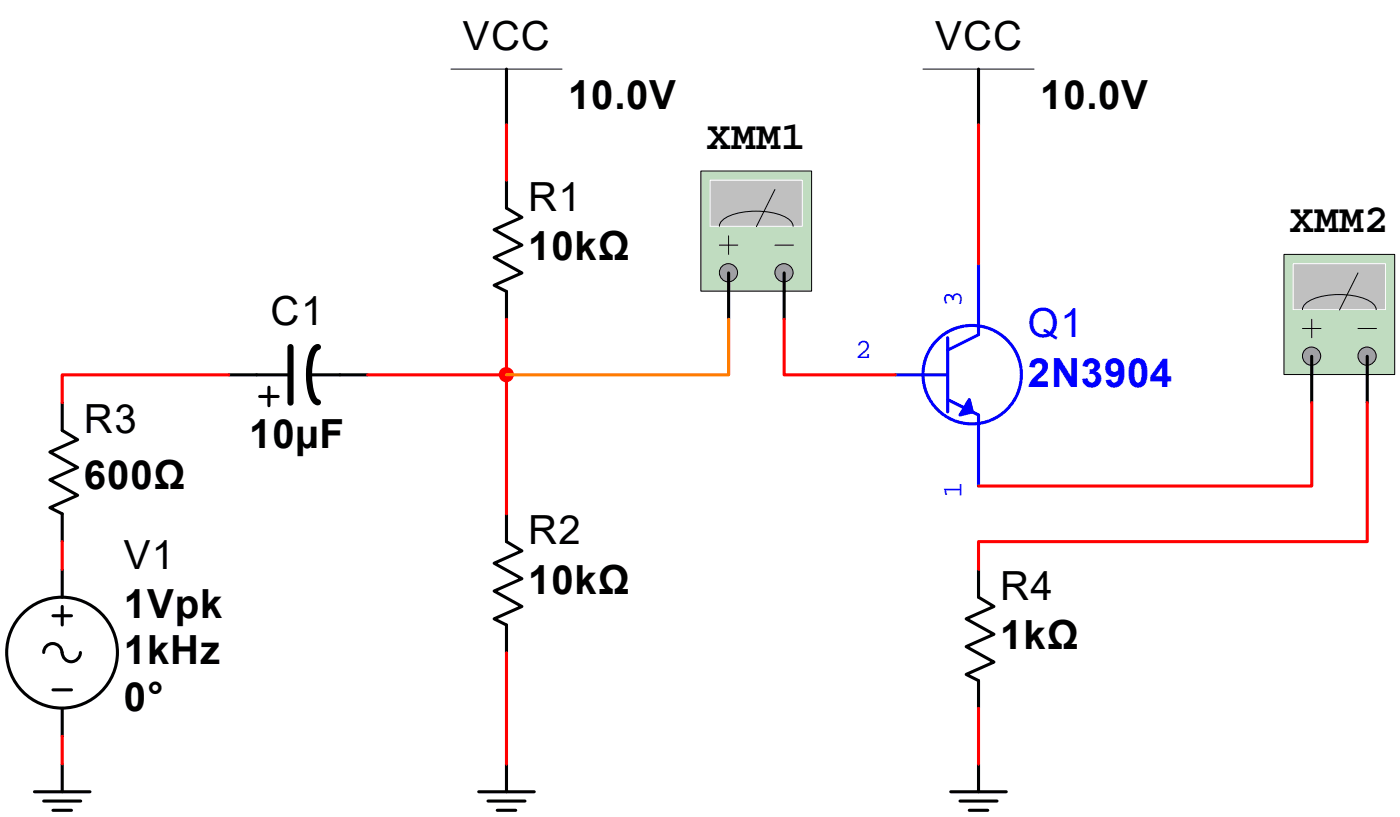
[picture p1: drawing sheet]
<svg xmlns="http://www.w3.org/2000/svg" width="96mm" height="56mm" viewBox="0 0 96 56" stroke-linecap="round" stroke-linejoin="round" font-family="sans-serif">
<g fill="none" stroke="#000" stroke-width=".21">
<path d="M34.7 12.4v1.9l1.1 .6-1.9 .8 1.9 1.1-1.9 .8 1.9 1.1-1.9 .9 .8 .4v1.9M34.7 4.7v3.8M67.1 4.7v3.8M4.3 27.6v1.9l1 .6-1.9 .9 1.9 1-1.9 .9 1.9 1-1.9 .9 .9 .4v1.9M4.3 39v1.9M15.7 25.7h4.2M17.8 27.2h1.3M18.5 26.5v1.3M21.2 25.7h4M34.7 35.2v1.9l1.1 .7-1.9 .8 1.9 1.1-1.9 .8 1.9 1.1-1.9 .8 .8 .4v1.9M67.1 39v1.9l1.1 .7-1.9 .8 1.9 1.1-1.9 .8 1.9 1.1-1.9 .8 .8 .4v2M2.4 54.3h3.8"/>
<path d="M3 54.9h2.5M3 44.7a.62 .62 0 0 1 .6-.6 .62 .62 0 0 1 .6 .6 .63 .63 0 0 0 .7 .7 .63 .63 0 0 0 .6-.7M3.6 55.5h1.3M3.6 42.2h1.3M3.6 47.3h1.3M4.3 41.6v1.2M4.3 48.6v1.9M4.3 52.4v1.9M32.8 54.3h3.9M33.5 54.9h2.5M34.1 55.5h1.3M34.7 52.4v1.9"/>
<path d="M65.2 54.3h3.8M65.9 54.9h2.5M66.5 55.5h1.3M67.1 52.4v1.9"/>
<circle cx="4.3" cy="44.7" r="3.8"/>
</g>
<path d="M19.9 23.8v3.8M21.8 23.8a1.36 1.36 0 0 0-.6 1.3 4 4 0 0 0 .4 2.4l.2 .1" fill="none" stroke="#000" stroke-width=".42"/>
<path d="M30.9 4.7h7.7M63.3 4.7h7.6" fill="none" stroke="#000" stroke-width=".07"/>
<g fill="none" stroke="#00f" stroke-width=".21">
<path d="M63.3 25.7h1.7M65 23.2v5M65 27.4l2.1 1v1.1M67.1 21.9v1l-2.1 1.1"/>
<circle cx="66.7" cy="25.7" r="3.4"/>
</g>
<path d="M66.5 27.4l.2 .8-.8 .2z" fill-rule="evenodd" fill="#00f" stroke="#00f" stroke-width=".21"/>
<path d="M67.1 18.1v3.8" fill="none" stroke="#00f" stroke-width=".21"/>
<path d="M61.4 25.7h1.9" fill="none" stroke="#00f" stroke-width=".21"/>
<path d="M67.1 29.5v3.8" fill="none" stroke="#00f" stroke-width=".21"/>
<path d="M34.7 8.5v3.9M67.1 8.5v9.6M4.3 37.1v1.9M15.7 25.7h-11.4v1.9M25.2 25.7h9.5M34.7 21.9v13.3M4.3 50.5v1.9M34.7 44.7v7.7M67.1 48.6v3.8" fill="none" stroke="#f00" stroke-width=".21"/>
<circle cx="34.7" cy="25.7" r=".42" fill="#f00" stroke="#f00" stroke-width=".21"/>
<path d="M48.1 11.7h7.6v8.3h-7.6z" fill="#c0dcc0"/>
<path d="M48.1 11.7h7.6v8.3h-7.6z" fill="none" stroke="#000" stroke-width=".07"/>
<path d="M48.7 12.4h6.3v3.1h-6.3z" fill="#c0c0c0"/>
<path d="M48.7 12.4h6.3v3.1h-6.3z" fill="none" stroke="#fff" stroke-width=".07"/>
<path d="M53.2 13l-1.3 2.5" fill="none" stroke="#000" stroke-width=".07"/>
<g fill="#a0a0a4" stroke="#000" stroke-width=".07">
<circle cx="50" cy="18.7" r=".62"/>
<circle cx="53.8" cy="18.7" r=".62"/>
</g>
<path d="M50 18.7v3.2M53.8 18.7v3.2" fill="none" stroke="#000" stroke-width=".21"/>
<path d="M49.4 15.5a1.36 1.36 0 0 1 1.2-.9 5 5 0 0 1 3.5 .4l.2 .2 .1 .3M49.4 16.8h1.2M50 16.2v1.2M53.2 16.8h1.2" fill="none" stroke="#000" stroke-width=".07"/>
<path d="M88.1 17.5h7.6v8.2h-7.6z" fill="#c0dcc0"/>
<path d="M88.1 17.4h7.6v8.3h-7.6z" fill="none" stroke="#000" stroke-width=".07"/>
<path d="M88.7 18.1h6.4v3.1h-6.4z" fill="#c0c0c0"/>
<path d="M88.7 18.1h6.4v3.1h-6.4z" fill="none" stroke="#fff" stroke-width=".07"/>
<path d="M93.2 18.7l-1.3 2.5" fill="none" stroke="#000" stroke-width=".07"/>
<g fill="#a0a0a4" stroke="#000" stroke-width=".07">
<circle cx="90" cy="24.4" r=".62"/>
<circle cx="93.8" cy="24.4" r=".62"/>
</g>
<path d="M90 24.4v3.2M93.8 24.4v3.2" fill="none" stroke="#000" stroke-width=".21"/>
<path d="M89.4 21.2a1.36 1.36 0 0 1 1.2-.9 5 5 0 0 1 3.5 .4l.2 .2 .1 .3M89.4 22.5h1.2M90 21.9v1.3M93.2 22.5h1.2" fill="none" stroke="#000" stroke-width=".07"/>
<path d="M50 21.9v3.8h-15.3" fill="none" stroke="#ff7c00" stroke-width=".21"/>
<path d="M53.8 21.9v3.8h7.6M90 27.6v5.7h-22.9M93.8 27.6v9.5h-26.7v1.9" fill="none" stroke="#f00" stroke-width=".21"/>
<g font-size="2.8">
<text x="31.8" y="3.4">VCC</text>
<text x="64.1" y="3.4">VCC</text>
<text x="39" y="7.4">10.0V</text>
<text x="48.5" y="10.2">XMM1</text>
<text x="71.4" y="7.4">10.0V</text>
<text x="36.2" y="14.4">R1</text>
<text x="36.2" y="17.8">10kΩ</text>
<text x="88.5" y="15.9">XMM2</text>
<text x="18.6" y="22.3">C1</text>
<text x="5.8" y="29.7">R3</text>
<text x="5.8" y="33.5">600Ω</text>
<text x="17.1" y="30.7">10µF</text>
<text x="8.5" y="39">V1</text>
<text x="36.2" y="37.3">R2</text>
<text x="36.2" y="40.7">10kΩ</text>
<text x="68.6" y="41.1">R4</text>
<text x="8.5" y="42.4">1Vpk</text>
<text x="8.5" y="45.5">1kHz</text>
<text x="68.6" y="44.5">1kΩ</text>
<text x="8.5" y="48.7">0°</text>
</g>
<g font-size="2.8" fill="#00f">
<text x="70.5" y="23.1">Q1</text>
<text x="70.5" y="26.5">2N3904</text>
</g>
<g font-size="1.9" fill="#00f">
<text x="66" y="21" transform="rotate(-90 66 21)">3</text>
<text x="58.7" y="24.5">2</text>
<text x="66" y="34.2" transform="rotate(-90 66 34.2)">1</text>
</g>
</svg>
